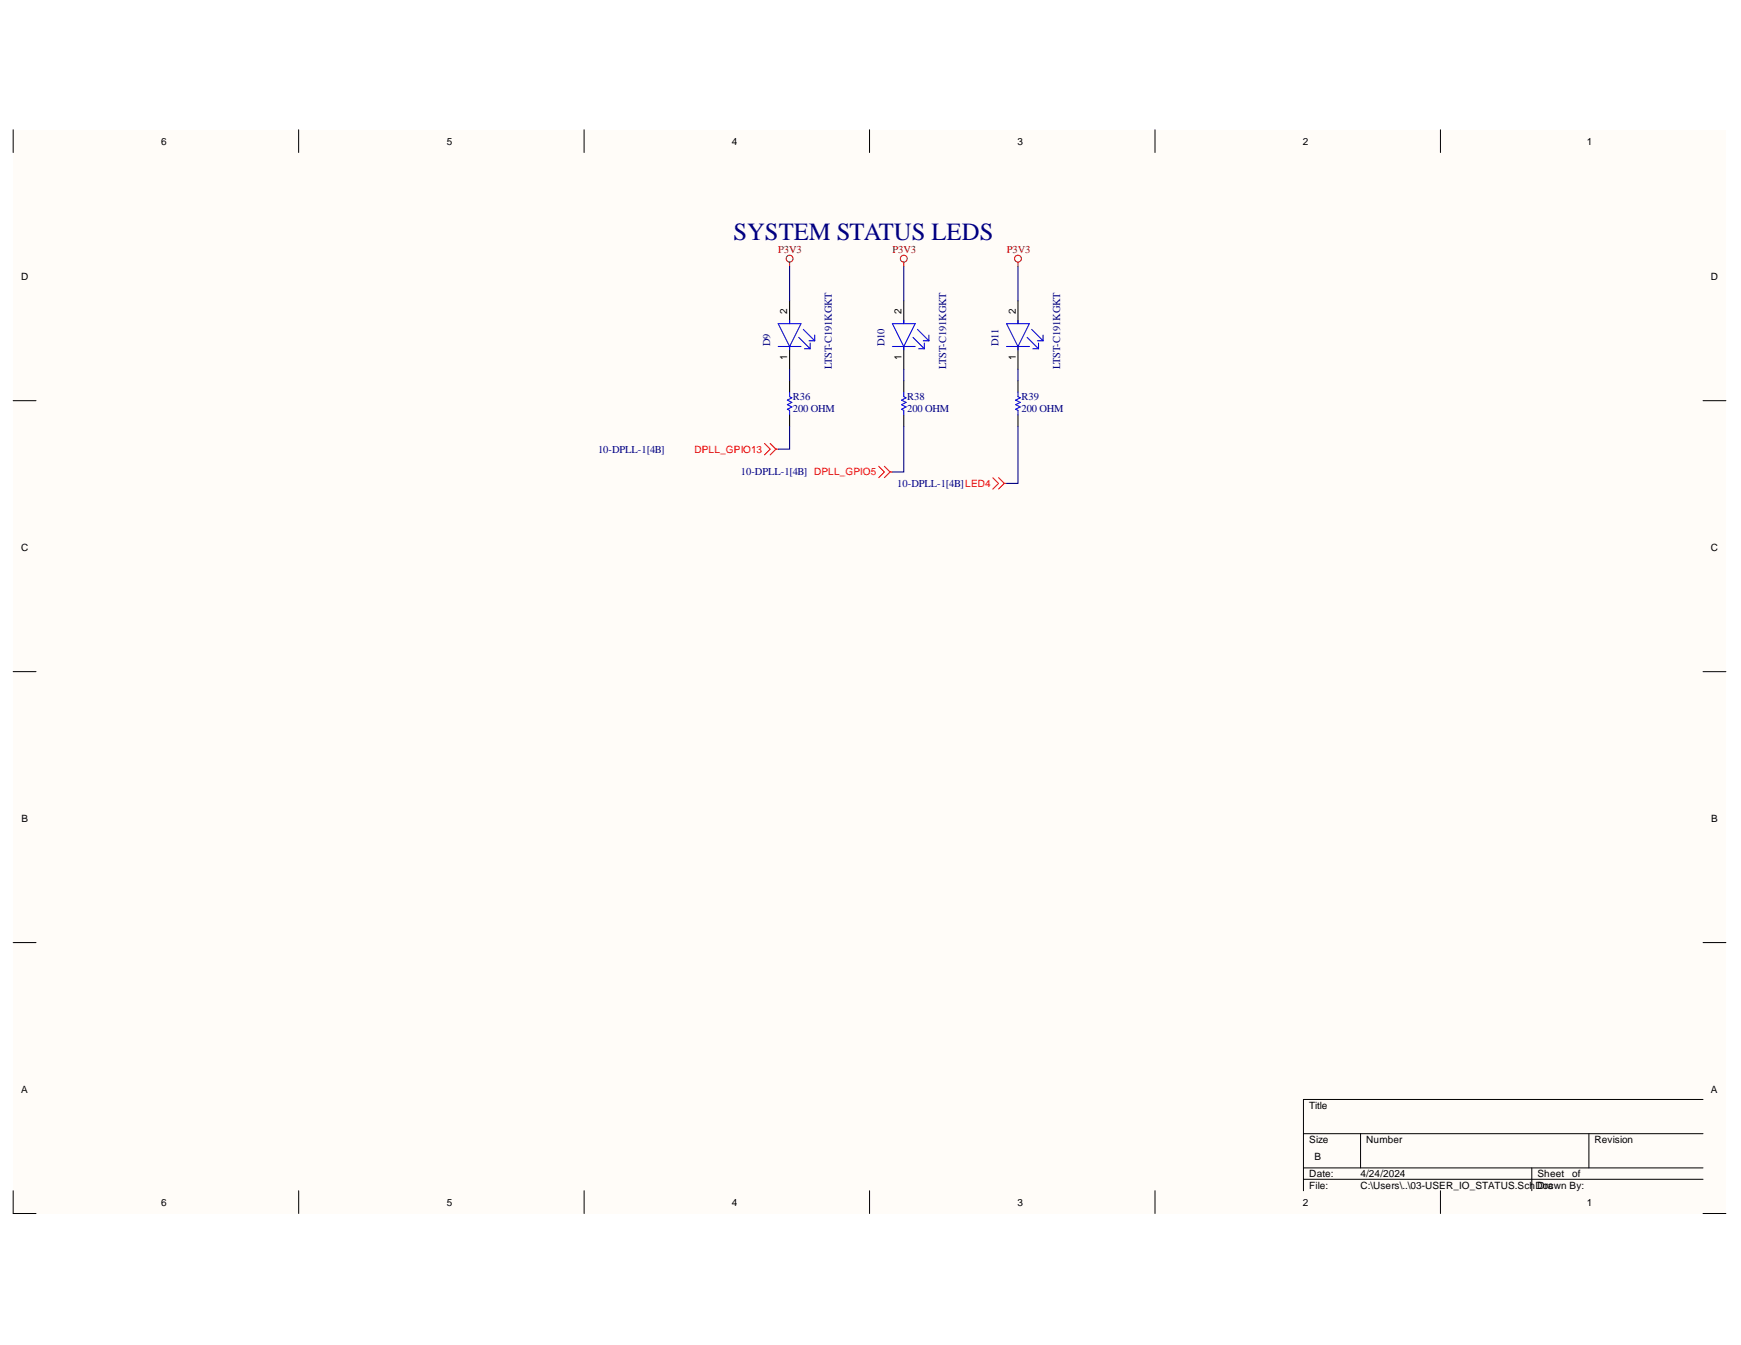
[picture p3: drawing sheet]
<svg xmlns="http://www.w3.org/2000/svg" width="279mm" height="216mm" viewBox="0 0 279 216" stroke-linecap="round" stroke-linejoin="round" font-family="sans-serif">
<g fill="#fffcf8">
<path d="M2.1 20.8h274.9v174h-274.9z" fill-rule="evenodd"/>
<path d="M5.8 24.5h267.5v166.6h-267.5z" fill-rule="evenodd"/>
</g>
<g fill="none" stroke="#000" stroke-width=".16">
<path d="M2.1 20.8v3.7M47.9 20.8v3.7M93.7 20.8v3.7M139.5 20.8v3.7M185.4 20.8v3.7M231.2 20.8v3.7M2.1 64.3h3.7M273.3 64.3h3.7M2.1 107.8h3.7M273.3 107.8h3.7M2.1 151.3h3.7M273.3 151.3h3.7"/>
<path d="M273.3 176.5h-64.1v14.6M2.1 191.1v3.7h3.7M47.9 191.1v3.7M93.7 191.1v3.7M139.5 191.1v3.7M185.4 191.1v3.7M209.2 182h64.1M209.2 187.5h64.1M209.2 189.3h64.1M218.3 182v5.5M231.2 191.1v3.7M245.8 187.5v3.6"/>
<path d="M255 182v5.5M273.3 194.8h3.7"/>
</g>
<g fill="none" stroke="#800000" stroke-width=".16">
<circle cx="126.7" cy="41.5" r=".55"/>
<circle cx="145" cy="41.5" r=".55"/>
<circle cx="163.4" cy="41.5" r=".55"/>
</g>
<path d="M126.7 42.1v.7M145 42.1v.7M163.4 42.1v.7" fill="none" stroke="#800000" stroke-width=".17"/>
<path d="M122.7 71.2l.9 .9-.9 .9M123.6 71.2l.9 .9M124.5 72.1l-.9 .9M124.5 72.1h.4M141 74.8l.9 1-.9 .9M141.9 74.8l.9 1M142.8 75.8l-.9 .9M142.8 75.8h.4M159.3 76.7l.9 .9-.9 .9M160.2 76.7l1 .9M161.2 77.6l-1 .9M161.2 77.6h.3" fill="none" stroke="#f00" stroke-width=".17"/>
<path d="M126.7 48.3v3.7M126.7 55.6v3.7M145 48.3v3.7M145 55.6v3.7M163.4 48.3v3.7M163.4 55.6v3.7M126.7 61.1v1.8M126.7 66.6v1.8M145 61.1v1.8M145 66.6v1.8M163.4 61.1v1.8M163.4 66.6v1.8" fill="none" stroke="#000" stroke-width=".17"/>
<g fill="none" stroke="#00f" stroke-width=".17">
<path d="M124.9 52h3.7l-1.9 3.6zM124.9 55.6h3.7M126.7 51.4v.6M126.7 55.6v.6M128.2 54.2l1.8 1.8M128.9 52.9l1.9 1.8M129.1 56h.9M129.8 54.7h1M130 55.1v.9M130.8 53.8v.9M143.2 52h3.7l-1.9 3.6zM143.2 55.6h3.7"/>
<path d="M145 51.4v.6M145 55.6v.6M146.5 54.2l1.8 1.8M147.2 52.9l1.9 1.8M147.4 56h.9M148.2 54.7h.9M148.3 55.1v.9M149.1 53.8v.9M161.5 52h3.7l-1.8 3.6zM161.5 55.6h3.7M163.4 51.4v.6M163.4 55.6v.6"/>
<path d="M164.8 54.2l1.9 1.8M165.6 52.9l1.8 1.8M165.7 56h1M166.5 54.7h.9M166.7 55.1v.9M167.4 53.8v.9M126.7 62.9v.8l.4 .2-.7 .3 .7 .4-.7 .4 .7 .3-.7 .4 .3 .2v.7M145 62.9v.8l.4 .2-.7 .3 .7 .4-.7 .4 .7 .3-.7 .4 .3 .2v.7M163.4 62.9v.8l.3 .2-.7 .3 .7 .4-.7 .4 .7 .3-.7 .4 .4 .2v.7"/>
</g>
<path d="M126.7 42.8v5.5M126.7 59.3v1.8M145 42.8v5.5M145 59.3v1.8M163.4 42.8v5.5M163.4 59.3v1.8M126.7 68.4v3.7h-1.8M145 68.4v7.4h-1.8M163.4 68.4v9.2h-1.9" fill="none" stroke="#000080" stroke-width=".17"/>
<text font-size="4" fill="#000080" x="117.7" y="38.5">SYSTEM STATUS LEDS</text>
<g font-size="1.7" fill="#800000">
<text x="124.9" y="40.6">P3V3</text>
<text x="143.2" y="40.6">P3V3</text>
<text x="161.6" y="40.6">P3V3</text>
</g>
<g font-size="1.7" fill="#000080">
<text x="123.6" y="55.6" transform="rotate(-90 123.6 55.6)">D9</text>
<text x="133.5" y="59.2" transform="rotate(-90 133.5 59.2)">LTST-C191KGKT</text>
<text x="142" y="55.6" transform="rotate(-90 142 55.6)">D10</text>
<text x="151.9" y="59.2" transform="rotate(-90 151.9 59.2)">LTST-C191KGKT</text>
<text x="160.2" y="55.6" transform="rotate(-90 160.2 55.6)">D11</text>
<text x="170.1" y="59.2" transform="rotate(-90 170.1 59.2)">LTST-C191KGKT</text>
<text x="127.3" y="64.2">R36</text>
<text x="145.6" y="64.2">R38</text>
<text x="164" y="64.2">R39</text>
<text x="127.3" y="66.1">200 OHM</text>
<text x="145.6" y="66.1">200 OHM</text>
<text x="164" y="66.1">200 OHM</text>
<text x="96" y="72.7">10-DPLL-1[4B]</text>
<text x="118.9" y="76.3">10-DPLL-1[4B] DPLL_GPIO5</text>
<text x="144" y="78.2">10-DPLL-1[4B]LED4</text>
</g>
<g font-size="1.6">
<text x="25.9" y="23.2">6</text>
<text x="71.7" y="23.2">5</text>
<text x="117.4" y="23.2">4</text>
<text x="163.3" y="23.2">3</text>
<text x="209.1" y="23.2">2</text>
<text x="254.7" y="23.2">1</text>
<text x="3.4" y="45">D</text>
<text x="274.6" y="45">D</text>
<text x="126.3" y="50.5" transform="rotate(-90 126.3 50.5)">2</text>
<text x="144.7" y="50.5" transform="rotate(-90 144.7 50.5)">2</text>
<text x="163" y="50.5" transform="rotate(-90 163 50.5)">2</text>
<text x="126.3" y="57.7" transform="rotate(-90 126.3 57.7)">1</text>
<text x="144.7" y="57.7" transform="rotate(-90 144.7 57.7)">1</text>
<text x="163" y="57.7" transform="rotate(-90 163 57.7)">1</text>
<text x="3.4" y="88.5">C</text>
<text x="274.6" y="88.5">C</text>
<text x="3.5" y="131.9">B</text>
<text x="274.6" y="131.9">B</text>
<text x="3.4" y="175.4">A</text>
<text x="210.1" y="178">Title</text>
<text x="274.6" y="175.4">A</text>
<text x="210.1" y="183.5">Size</text>
<text x="219.3" y="183.5">Number</text>
<text x="255.9" y="183.5">Revision</text>
<text x="210.1" y="189">Date:</text>
<text x="210.1" y="190.8">File:</text>
<text x="211" y="186.2">B</text>
<text x="218.3" y="189">4/24/2024</text>
<text x="218.3" y="190.8">C:\Users\..\03-USER_IO_STATUS.SchDoc</text>
<text x="246.7" y="189">Sheet</text>
<text x="246.7" y="190.8">Drawn By:</text>
<text x="252.3" y="189">of</text>
<text x="25.9" y="193.5">6</text>
<text x="71.7" y="193.5">5</text>
<text x="117.4" y="193.5">4</text>
<text x="163.3" y="193.5">3</text>
<text x="209.1" y="193.5">2</text>
<text x="254.7" y="193.5">1</text>
</g>
<text font-size="1.6" fill="#f00" x="111.4" y="72.7">DPLL_GPIO13</text>
</svg>
